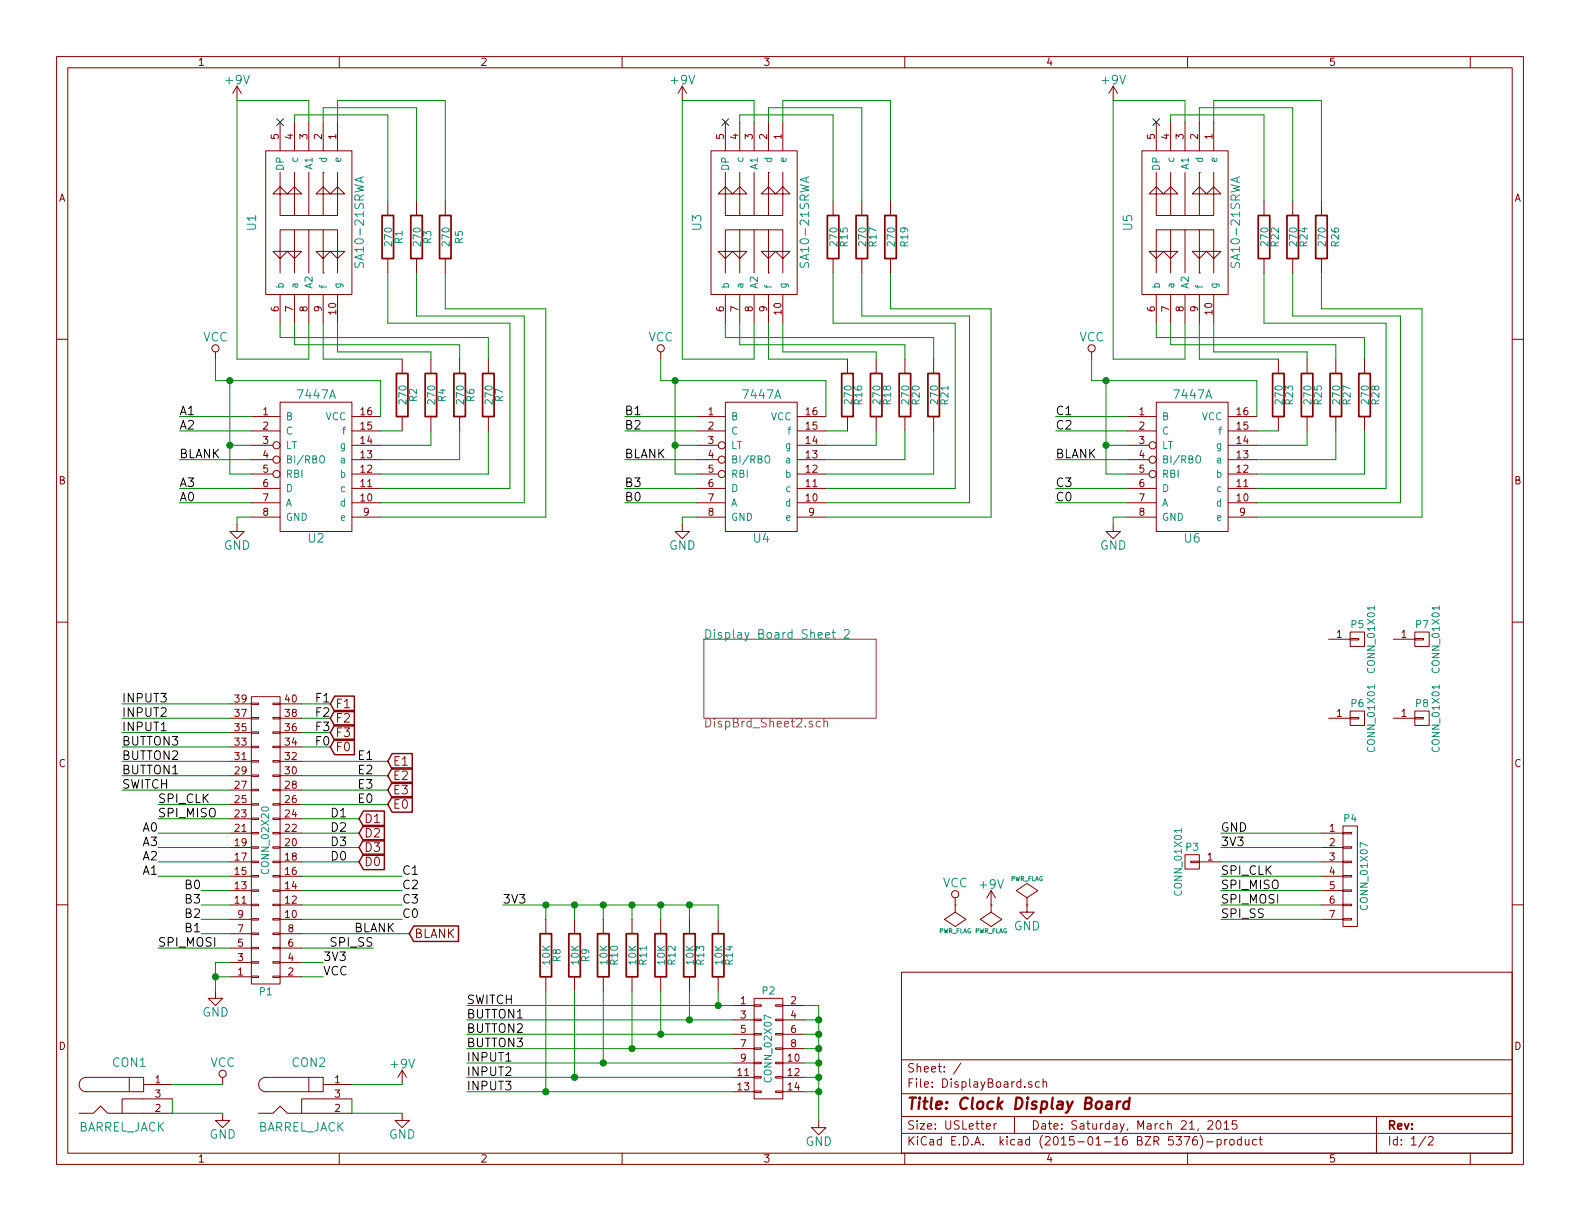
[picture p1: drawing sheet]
EESchema Schematic File Version 2
LIBS:power
LIBS:device
LIBS:transistors
LIBS:conn
LIBS:linear
LIBS:regul
LIBS:74xx
LIBS:cmos4000
LIBS:adc-dac
LIBS:memory
LIBS:xilinx
LIBS:special
LIBS:microcontrollers
LIBS:dsp
LIBS:microchip
LIBS:analog_switches
LIBS:motorola
LIBS:texas
LIBS:intel
LIBS:audio
LIBS:interface
LIBS:digital-audio
LIBS:philips
LIBS:display
LIBS:cypress
LIBS:siliconi
LIBS:opto
LIBS:atmel
LIBS:contrib
LIBS:valves
LIBS:jonalib
LIBS:DisplayBoard-cache
EELAYER 25 0
EELAYER END
$Descr USLetter 11000 8500
encoding utf-8
Sheet 1 2
Title "Clock Display Board"
Date "Saturday, March 21, 2015"
Rev ""
Comp ""
Comment1 ""
Comment2 ""
Comment3 ""
Comment4 ""
$EndDescr
$Comp
L 7447A U2
U 1 1
P 2200 3250
F 0 "U2" H 2200 2750 60  0000 C CNN
F 1 "7447A" H 2200 3750 60  0000 C CNN
F 2 "Sockets_DIP:DIP-16__300" H 2050 3400 60  0001 C CNN
F 3 "" H 2050 3400 60  0000 C CNN
	1    2200 3250
	1    0    0    -1  
$EndComp
$Comp
L SA10-21SRWA U1
U 1 1
P 2150 1550
F 0 "U1" V 2550 1550 60  0000 C CNN
F 1 "SA10-21SRWA" V 1800 1550 60  0000 C CNN
F 2 "DispBoard:SA10-21SRWA" H 2150 1550 60  0001 C CNN
F 3 "" H 2150 1550 60  0000 C CNN
	1    2150 1550
	-1   0    0    1   
$EndComp
$Comp
L VCC #PWR01
U 1 1
P 1500 2500
F 0 "#PWR01" H 1500 2350 60  0001 C CNN
F 1 "VCC" H 1500 2650 60  0000 C CNN
F 2 "" H 1500 2500 60  0000 C CNN
F 3 "" H 1500 2500 60  0000 C CNN
	1    1500 2500
	1    0    0    -1  
$EndComp
$Comp
L GND #PWR02
U 1 1
P 1650 3650
F 0 "#PWR02" H 1650 3400 60  0001 C CNN
F 1 "GND" H 1650 3500 60  0000 C CNN
F 2 "" H 1650 3650 60  0000 C CNN
F 3 "" H 1650 3650 60  0000 C CNN
	1    1650 3650
	1    0    0    -1  
$EndComp
$Comp
L R R2
U 1 1
P 2800 2750
F 0 "R2" V 2880 2750 50  0000 C CNN
F 1 "270" V 2807 2751 50  0000 C CNN
F 2 "Discret:R4" V 2730 2750 30  0001 C CNN
F 3 "" H 2800 2750 30  0000 C CNN
	1    2800 2750
	1    0    0    -1  
$EndComp
$Comp
L R R4
U 1 1
P 3000 2750
F 0 "R4" V 3080 2750 50  0000 C CNN
F 1 "270" V 3007 2751 50  0000 C CNN
F 2 "Discret:R4" V 2930 2750 30  0001 C CNN
F 3 "" H 3000 2750 30  0000 C CNN
	1    3000 2750
	1    0    0    -1  
$EndComp
$Comp
L R R6
U 1 1
P 3200 2750
F 0 "R6" V 3280 2750 50  0000 C CNN
F 1 "270" V 3207 2751 50  0000 C CNN
F 2 "Discret:R4" V 3130 2750 30  0001 C CNN
F 3 "" H 3200 2750 30  0000 C CNN
	1    3200 2750
	1    0    0    -1  
$EndComp
$Comp
L R R7
U 1 1
P 3400 2750
F 0 "R7" V 3480 2750 50  0000 C CNN
F 1 "270" V 3407 2751 50  0000 C CNN
F 2 "Discret:R4" V 3330 2750 30  0001 C CNN
F 3 "" H 3400 2750 30  0000 C CNN
	1    3400 2750
	1    0    0    -1  
$EndComp
$Comp
L R R1
U 1 1
P 2700 1650
F 0 "R1" V 2780 1650 50  0000 C CNN
F 1 "270" V 2707 1651 50  0000 C CNN
F 2 "Discret:R4" V 2630 1650 30  0001 C CNN
F 3 "" H 2700 1650 30  0000 C CNN
	1    2700 1650
	1    0    0    -1  
$EndComp
$Comp
L R R3
U 1 1
P 2900 1650
F 0 "R3" V 2980 1650 50  0000 C CNN
F 1 "270" V 2907 1651 50  0000 C CNN
F 2 "Discret:R4" V 2830 1650 30  0001 C CNN
F 3 "" H 2900 1650 30  0000 C CNN
	1    2900 1650
	1    0    0    -1  
$EndComp
$Comp
L R R5
U 1 1
P 3100 1650
F 0 "R5" V 3200 1650 50  0000 C CNN
F 1 "270" V 3107 1651 50  0000 C CNN
F 2 "Discret:R4" V 3030 1650 30  0001 C CNN
F 3 "" H 3100 1650 30  0000 C CNN
	1    3100 1650
	1    0    0    -1  
$EndComp
$Comp
L +9V #PWR03
U 1 1
P 1650 700
F 0 "#PWR03" H 1650 550 60  0001 C CNN
F 1 "+9V" H 1650 840 60  0000 C CNN
F 2 "" H 1650 700 60  0000 C CNN
F 3 "" H 1650 700 60  0000 C CNN
	1    1650 700 
	1    0    0    -1  
$EndComp
Text Label 1250 2900 0    60   ~ 0
A1
Text Label 1250 3000 0    60   ~ 0
A2
Text Label 1250 3400 0    60   ~ 0
A3
Text Label 1250 3500 0    60   ~ 0
A0
Text Label 1250 3200 0    60   ~ 0
BLANK
$Comp
L BARREL_JACK CON1
U 1 1
P 900 7650
F 0 "CON1" H 900 7900 60  0000 C CNN
F 1 "BARREL_JACK" H 850 7450 60  0000 C CNN
F 2 "DispBoard:Switch_RAPC722X" H 900 7650 60  0001 C CNN
F 3 "" H 900 7650 60  0000 C CNN
	1    900  7650
	1    0    0    -1  
$EndComp
$Comp
L GND #PWR04
U 1 1
P 1550 7750
F 0 "#PWR04" H 1550 7500 60  0001 C CNN
F 1 "GND" H 1550 7600 60  0000 C CNN
F 2 "" H 1550 7750 60  0000 C CNN
F 3 "" H 1550 7750 60  0000 C CNN
	1    1550 7750
	1    0    0    -1  
$EndComp
$Comp
L VCC #PWR05
U 1 1
P 1550 7550
F 0 "#PWR05" H 1550 7400 60  0001 C CNN
F 1 "VCC" H 1550 7700 60  0000 C CNN
F 2 "" H 1550 7550 60  0000 C CNN
F 3 "" H 1550 7550 60  0000 C CNN
	1    1550 7550
	1    0    0    -1  
$EndComp
$Comp
L GND #PWR06
U 1 1
P 2800 7750
F 0 "#PWR06" H 2800 7500 60  0001 C CNN
F 1 "GND" H 2800 7600 60  0000 C CNN
F 2 "" H 2800 7750 60  0000 C CNN
F 3 "" H 2800 7750 60  0000 C CNN
	1    2800 7750
	1    0    0    -1  
$EndComp
$Comp
L +9V #PWR07
U 1 1
P 2800 7550
F 0 "#PWR07" H 2800 7400 60  0001 C CNN
F 1 "+9V" H 2800 7690 60  0000 C CNN
F 2 "" H 2800 7550 60  0000 C CNN
F 3 "" H 2800 7550 60  0000 C CNN
	1    2800 7550
	1    0    0    -1  
$EndComp
$Comp
L BARREL_JACK CON2
U 1 1
P 2150 7650
F 0 "CON2" H 2150 7900 60  0000 C CNN
F 1 "BARREL_JACK" H 2100 7450 60  0000 C CNN
F 2 "DispBoard:Switch_RAPC722X" H 2150 7650 60  0001 C CNN
F 3 "" H 2150 7650 60  0000 C CNN
	1    2150 7650
	1    0    0    -1  
$EndComp
$Comp
L PWR_FLAG #FLG08
U 1 1
P 7150 6300
F 0 "#FLG08" H 7150 6395 30  0001 C CNN
F 1 "PWR_FLAG" H 7150 6480 30  0000 C CNN
F 2 "" H 7150 6300 60  0000 C CNN
F 3 "" H 7150 6300 60  0000 C CNN
	1    7150 6300
	1    0    0    -1  
$EndComp
$Comp
L PWR_FLAG #FLG09
U 1 1
P 6900 6300
F 0 "#FLG09" H 6900 6395 30  0001 C CNN
F 1 "PWR_FLAG" H 6900 6480 30  0000 C CNN
F 2 "" H 6900 6300 60  0000 C CNN
F 3 "" H 6900 6300 60  0000 C CNN
	1    6900 6300
	1    0    0    1   
$EndComp
$Comp
L CONN_02X20 P1
U 1 1
P 1850 5850
F 0 "P1" H 1850 6900 50  0000 C CNN
F 1 "CONN_02X20" V 1850 5850 50  0000 C CNN
F 2 "Pin_Headers:Pin_Header_Straight_2x20" H 1850 4900 60  0001 C CNN
F 3 "" H 1850 4900 60  0000 C CNN
	1    1850 5850
	1    0    0    1   
$EndComp
$Comp
L GND #PWR010
U 1 1
P 1500 6900
F 0 "#PWR010" H 1500 6650 60  0001 C CNN
F 1 "GND" H 1500 6750 60  0000 C CNN
F 2 "" H 1500 6900 60  0000 C CNN
F 3 "" H 1500 6900 60  0000 C CNN
	1    1500 6900
	1    0    0    -1  
$EndComp
Text Label 2250 6800 0    60   ~ 0
VCC
Text Label 2250 6700 0    60   ~ 0
3V3
Text Label 1100 6100 2    60   ~ 0
A1
Text Label 1100 6000 2    60   ~ 0
A2
Text Label 1100 5900 2    60   ~ 0
A3
Text Label 1100 5800 2    60   ~ 0
A0
Text Label 1400 6200 2    60   ~ 0
B0
Text Label 1400 6300 2    60   ~ 0
B3
Text Label 1400 6400 2    60   ~ 0
B2
Text Label 1400 6500 2    60   ~ 0
B1
Text Label 2800 6400 0    60   ~ 0
C0
Text Label 2800 6200 0    60   ~ 0
C2
Text Label 2800 6100 0    60   ~ 0
C1
Text Label 2300 6000 0    60   ~ 0
D0
Text Label 2300 5900 0    60   ~ 0
D3
Text Label 2300 5800 0    60   ~ 0
D2
Text Label 2600 5600 2    60   ~ 0
E0
Text Label 2300 5700 0    60   ~ 0
D1
Text Label 2600 5500 2    60   ~ 0
E3
Text Label 2600 5400 2    60   ~ 0
E2
Text Label 2600 5300 2    60   ~ 0
E1
Text Label 2300 5200 2    60   ~ 0
F0
Text Label 2300 4900 2    60   ~ 0
F1
Text Label 2300 5000 2    60   ~ 0
F2
Text Label 2300 5100 2    60   ~ 0
F3
Text Label 2750 6500 2    60   ~ 0
BLANK
Text Label 850  5500 0    60   ~ 0
SWITCH
Text Label 850  5400 0    60   ~ 0
BUTTON1
Text Label 850  5300 0    60   ~ 0
BUTTON2
Text Label 850  5200 0    60   ~ 0
BUTTON3
$Comp
L CONN_02X07 P2
U 1 1
P 5350 7300
F 0 "P2" H 5350 7700 50  0000 C CNN
F 1 "CONN_02X07" V 5350 7300 50  0000 C CNN
F 2 "Pin_Headers:Pin_Header_Straight_2x07" H 5350 6100 60  0001 C CNN
F 3 "" H 5350 6100 60  0000 C CNN
	1    5350 7300
	1    0    0    -1  
$EndComp
$Comp
L GND #PWR011
U 1 1
P 5700 7800
F 0 "#PWR011" H 5700 7550 60  0001 C CNN
F 1 "GND" H 5700 7650 60  0000 C CNN
F 2 "" H 5700 7800 60  0000 C CNN
F 3 "" H 5700 7800 60  0000 C CNN
	1    5700 7800
	1    0    0    -1  
$EndComp
Text Label 3250 7000 0    60   ~ 0
SWITCH
Text Label 3250 7100 0    60   ~ 0
BUTTON1
Text Label 3250 7200 0    60   ~ 0
BUTTON2
Text Label 3250 7300 0    60   ~ 0
BUTTON3
Text Label 3250 7400 0    60   ~ 0
INPUT1
Text Label 3250 7500 0    60   ~ 0
INPUT2
Text Label 3250 7600 0    60   ~ 0
INPUT3
$Comp
L R R14
U 1 1
P 5000 6650
F 0 "R14" V 5080 6650 50  0000 C CNN
F 1 "10K" V 5007 6651 50  0000 C CNN
F 2 "Discret:R4" V 4930 6650 30  0001 C CNN
F 3 "" H 5000 6650 30  0000 C CNN
	1    5000 6650
	1    0    0    -1  
$EndComp
$Comp
L R R13
U 1 1
P 4800 6650
F 0 "R13" V 4880 6650 50  0000 C CNN
F 1 "10K" V 4807 6651 50  0000 C CNN
F 2 "Discret:R4" V 4730 6650 30  0001 C CNN
F 3 "" H 4800 6650 30  0000 C CNN
	1    4800 6650
	1    0    0    -1  
$EndComp
$Comp
L R R12
U 1 1
P 4600 6650
F 0 "R12" V 4680 6650 50  0000 C CNN
F 1 "10K" V 4607 6651 50  0000 C CNN
F 2 "Discret:R4" V 4530 6650 30  0001 C CNN
F 3 "" H 4600 6650 30  0000 C CNN
	1    4600 6650
	1    0    0    -1  
$EndComp
$Comp
L R R11
U 1 1
P 4400 6650
F 0 "R11" V 4480 6650 50  0000 C CNN
F 1 "10K" V 4407 6651 50  0000 C CNN
F 2 "Discret:R4" V 4330 6650 30  0001 C CNN
F 3 "" H 4400 6650 30  0000 C CNN
	1    4400 6650
	1    0    0    -1  
$EndComp
$Comp
L R R10
U 1 1
P 4200 6650
F 0 "R10" V 4280 6650 50  0000 C CNN
F 1 "10K" V 4207 6651 50  0000 C CNN
F 2 "Discret:R4" V 4130 6650 30  0001 C CNN
F 3 "" H 4200 6650 30  0000 C CNN
	1    4200 6650
	1    0    0    -1  
$EndComp
$Comp
L R R9
U 1 1
P 4000 6650
F 0 "R9" V 4080 6650 50  0000 C CNN
F 1 "10K" V 4007 6651 50  0000 C CNN
F 2 "Discret:R4" V 3930 6650 30  0001 C CNN
F 3 "" H 4000 6650 30  0000 C CNN
	1    4000 6650
	1    0    0    -1  
$EndComp
$Comp
L R R8
U 1 1
P 3800 6650
F 0 "R8" V 3880 6650 50  0000 C CNN
F 1 "10K" V 3807 6651 50  0000 C CNN
F 2 "Discret:R4" V 3730 6650 30  0001 C CNN
F 3 "" H 3800 6650 30  0000 C CNN
	1    3800 6650
	1    0    0    -1  
$EndComp
Text Label 3500 6300 0    60   ~ 0
3V3
Text Label 850  5100 0    60   ~ 0
INPUT1
Text Label 850  5000 0    60   ~ 0
INPUT2
Text Label 850  4900 0    60   ~ 0
INPUT3
$Comp
L CONN_01X07 P4
U 1 1
P 9400 6100
F 0 "P4" H 9400 6500 50  0000 C CNN
F 1 "CONN_01X07" V 9500 6100 50  0000 C CNN
F 2 "Pin_Headers:Pin_Header_Straight_1x07" H 9400 6100 60  0001 C CNN
F 3 "" H 9400 6100 60  0000 C CNN
	1    9400 6100
	1    0    0    -1  
$EndComp
Text Label 8500 6400 0    60   ~ 0
SPI_SS
Text Label 8500 6300 0    60   ~ 0
SPI_MOSI
Text Label 8500 6200 0    60   ~ 0
SPI_MISO
Text Label 8500 6100 0    60   ~ 0
SPI_CLK
Text Label 8500 5900 0    60   ~ 0
3V3
Text Label 8500 5800 0    60   ~ 0
GND
$Comp
L CONN_01X01 P3
U 1 1
P 8300 6000
F 0 "P3" H 8300 6100 50  0000 C CNN
F 1 "CONN_01X01" V 8400 6000 50  0000 C CNN
F 2 "Pin_Headers:Pin_Header_Straight_1x01" H 8300 6000 60  0001 C CNN
F 3 "" H 8300 6000 60  0000 C CNN
	1    8300 6000
	-1   0    0    -1  
$EndComp
Wire Wire Line
	1650 3650 1650 3600
Wire Wire Line
	1650 3600 1750 3600
Wire Wire Line
	2650 3000 2800 3000
Wire Wire Line
	2650 3100 3000 3100
Wire Wire Line
	3000 3100 3000 3000
Wire Wire Line
	2650 3200 3200 3200
Wire Wire Line
	3200 3200 3200 3000
Wire Wire Line
	2650 3300 3400 3300
Wire Wire Line
	3400 3300 3400 3000
Wire Wire Line
	2650 3400 3550 3400
Wire Wire Line
	3650 3500 2650 3500
Wire Wire Line
	3650 2200 3650 3500
Wire Wire Line
	3800 3600 2650 3600
Wire Wire Line
	3800 2150 3800 3600
Wire Wire Line
	2800 2500 2250 2500
Wire Wire Line
	2250 2500 2250 2250
Wire Wire Line
	3000 2500 3000 2450
Wire Wire Line
	3000 2450 2350 2450
Wire Wire Line
	2350 2450 2350 2250
Wire Wire Line
	3200 2500 3200 2400
Wire Wire Line
	3200 2400 2050 2400
Wire Wire Line
	2050 2400 2050 2250
Wire Wire Line
	3400 2500 3400 2350
Wire Wire Line
	3400 2350 1950 2350
Wire Wire Line
	1950 2350 1950 2250
Wire Wire Line
	3550 3400 3550 2250
Wire Wire Line
	3550 2250 2700 2250
Wire Wire Line
	2700 2250 2700 1900
Wire Wire Line
	3650 2200 2900 2200
Wire Wire Line
	2900 2200 2900 1900
Wire Wire Line
	3800 2150 3100 2150
Wire Wire Line
	3100 2150 3100 1900
Wire Wire Line
	2700 1400 2700 800 
Wire Wire Line
	2700 800  2050 800 
Wire Wire Line
	2050 800  2050 850 
Wire Wire Line
	2900 1400 2900 750 
Wire Wire Line
	2900 750  2250 750 
Wire Wire Line
	2250 750  2250 850 
Wire Wire Line
	3100 1400 3100 700 
Wire Wire Line
	3100 700  2350 700 
Wire Wire Line
	2350 700  2350 850 
Wire Wire Line
	1650 700  1650 2500
Wire Wire Line
	1650 2500 2150 2500
Wire Wire Line
	2150 2500 2150 2250
Wire Wire Line
	1650 700  2150 700 
Wire Wire Line
	2150 700  2150 850 
Wire Wire Line
	1750 2900 1250 2900
Wire Wire Line
	1750 3000 1250 3000
Wire Wire Line
	1750 3400 1250 3400
Wire Wire Line
	1750 3500 1250 3500
Wire Wire Line
	2650 2650 2650 2900
Wire Wire Line
	1500 2650 2650 2650
Wire Wire Line
	1500 2650 1500 2500
Wire Wire Line
	1600 2650 1600 3300
Wire Wire Line
	1600 3100 1750 3100
Connection ~ 1600 2650
Wire Wire Line
	1600 3300 1750 3300
Connection ~ 1600 3100
Wire Wire Line
	1750 3200 1250 3200
Wire Wire Line
	1200 7750 1550 7750
Wire Wire Line
	1200 7550 1550 7550
Wire Wire Line
	2450 7550 2800 7550
Wire Wire Line
	2450 7750 2800 7750
Wire Wire Line
	2450 7650 2450 7750
Wire Wire Line
	1200 7650 1200 7750
Wire Wire Line
	1500 6700 1500 6900
Wire Wire Line
	1500 6800 1600 6800
Wire Wire Line
	1600 6700 1500 6700
Connection ~ 1500 6800
Wire Wire Line
	2100 6800 2250 6800
Wire Wire Line
	2100 6700 2250 6700
Wire Wire Line
	1600 6100 1100 6100
Wire Wire Line
	1600 6000 1100 6000
Wire Wire Line
	1600 5900 1100 5900
Wire Wire Line
	1600 5800 1100 5800
Wire Wire Line
	1600 6200 1400 6200
Wire Wire Line
	1600 6300 1400 6300
Wire Wire Line
	1600 6400 1400 6400
Wire Wire Line
	1600 6500 1400 6500
Wire Wire Line
	2100 6400 2800 6400
Wire Wire Line
	2100 6300 2800 6300
Wire Wire Line
	2100 6200 2800 6200
Wire Wire Line
	2100 6100 2800 6100
Wire Wire Line
	2100 6000 2500 6000
Wire Wire Line
	2100 5900 2500 5900
Wire Wire Line
	2100 5800 2500 5800
Wire Wire Line
	2100 5700 2500 5700
Wire Wire Line
	2700 5300 2100 5300
Wire Wire Line
	2700 5400 2100 5400
Wire Wire Line
	2700 5500 2100 5500
Wire Wire Line
	2700 5600 2100 5600
Wire Wire Line
	2100 5200 2300 5200
Wire Wire Line
	2100 4900 2300 4900
Wire Wire Line
	2100 5000 2300 5000
Wire Wire Line
	2100 5100 2300 5100
Wire Wire Line
	2850 6500 2100 6500
Wire Wire Line
	1600 5500 850  5500
Wire Wire Line
	1600 5400 850  5400
Wire Wire Line
	1600 5300 850  5300
Wire Wire Line
	1600 5200 850  5200
Wire Wire Line
	1600 5100 850  5100
Wire Wire Line
	1600 5000 850  5000
Wire Wire Line
	5600 7000 5700 7000
Wire Wire Line
	5700 7000 5700 7800
Wire Wire Line
	5600 7100 5700 7100
Connection ~ 5700 7100
Wire Wire Line
	5600 7200 5700 7200
Connection ~ 5700 7200
Wire Wire Line
	5600 7300 5700 7300
Connection ~ 5700 7300
Wire Wire Line
	5600 7400 5700 7400
Connection ~ 5700 7400
Wire Wire Line
	5600 7500 5700 7500
Connection ~ 5700 7500
Wire Wire Line
	5600 7600 5700 7600
Connection ~ 5700 7600
Wire Wire Line
	3250 7000 5100 7000
Wire Wire Line
	3250 7100 5100 7100
Wire Wire Line
	3250 7200 5100 7200
Wire Wire Line
	3250 7300 5100 7300
Wire Wire Line
	3250 7400 5100 7400
Wire Wire Line
	3250 7500 5100 7500
Wire Wire Line
	3250 7600 5100 7600
Wire Wire Line
	5000 7000 5000 6900
Connection ~ 5000 7000
Wire Wire Line
	4800 6900 4800 7100
Connection ~ 4800 7100
Wire Wire Line
	4600 6900 4600 7200
Connection ~ 4600 7200
Wire Wire Line
	4400 6900 4400 7300
Connection ~ 4400 7300
Wire Wire Line
	4200 6900 4200 7400
Connection ~ 4200 7400
Wire Wire Line
	4000 6900 4000 7500
Connection ~ 4000 7500
Wire Wire Line
	3800 6900 3800 7600
Connection ~ 3800 7600
Wire Wire Line
	5000 6300 5000 6400
Wire Wire Line
	3500 6300 5000 6300
Wire Wire Line
	3800 6300 3800 6400
Wire Wire Line
	4000 6400 4000 6300
Connection ~ 4000 6300
Wire Wire Line
	4200 6400 4200 6300
Connection ~ 4200 6300
Wire Wire Line
	4400 6400 4400 6300
Connection ~ 4400 6300
Wire Wire Line
	4600 6400 4600 6300
Connection ~ 4600 6300
Wire Wire Line
	4800 6400 4800 6300
Connection ~ 4800 6300
Connection ~ 3800 6300
Wire Wire Line
	1600 4900 850  4900
Wire Wire Line
	9200 6400 8500 6400
Wire Wire Line
	9200 6300 8500 6300
Wire Wire Line
	9200 6200 8500 6200
Wire Wire Line
	9200 6100 8500 6100
Wire Wire Line
	9200 5900 8500 5900
Wire Wire Line
	9200 5800 8500 5800
Wire Wire Line
	9200 6000 8500 6000
Wire Wire Line
	1600 5600 1100 5600
Wire Wire Line
	2100 6600 2600 6600
Wire Wire Line
	1600 6600 1100 6600
Wire Wire Line
	1600 5700 1100 5700
Text Label 1100 6600 0    60   ~ 0
SPI_MOSI
Text Label 1100 5700 0    60   ~ 0
SPI_MISO
Text Label 2600 6600 2    60   ~ 0
SPI_SS
Text Label 1100 5600 0    60   ~ 0
SPI_CLK
$Comp
L PWR_FLAG #FLG012
U 1 1
P 6650 6300
F 0 "#FLG012" H 6650 6395 30  0001 C CNN
F 1 "PWR_FLAG" H 6650 6480 30  0000 C CNN
F 2 "" H 6650 6300 60  0000 C CNN
F 3 "" H 6650 6300 60  0000 C CNN
	1    6650 6300
	1    0    0    1   
$EndComp
$Comp
L 7447A U4
U 1 1
P 5300 3250
F 0 "U4" H 5300 2750 60  0000 C CNN
F 1 "7447A" H 5300 3750 60  0000 C CNN
F 2 "Sockets_DIP:DIP-16__300" H 5150 3400 60  0001 C CNN
F 3 "" H 5150 3400 60  0000 C CNN
	1    5300 3250
	1    0    0    -1  
$EndComp
$Comp
L SA10-21SRWA U3
U 1 1
P 5250 1550
F 0 "U3" V 5650 1550 60  0000 C CNN
F 1 "SA10-21SRWA" V 4900 1550 60  0000 C CNN
F 2 "DispBoard:SA10-21SRWA" H 5250 1550 60  0001 C CNN
F 3 "" H 5250 1550 60  0000 C CNN
	1    5250 1550
	-1   0    0    1   
$EndComp
$Comp
L VCC #PWR013
U 1 1
P 4600 2500
F 0 "#PWR013" H 4600 2350 60  0001 C CNN
F 1 "VCC" H 4600 2650 60  0000 C CNN
F 2 "" H 4600 2500 60  0000 C CNN
F 3 "" H 4600 2500 60  0000 C CNN
	1    4600 2500
	1    0    0    -1  
$EndComp
$Comp
L GND #PWR014
U 1 1
P 4750 3650
F 0 "#PWR014" H 4750 3400 60  0001 C CNN
F 1 "GND" H 4750 3500 60  0000 C CNN
F 2 "" H 4750 3650 60  0000 C CNN
F 3 "" H 4750 3650 60  0000 C CNN
	1    4750 3650
	1    0    0    -1  
$EndComp
$Comp
L R R16
U 1 1
P 5900 2750
F 0 "R16" V 5980 2750 50  0000 C CNN
F 1 "270" V 5907 2751 50  0000 C CNN
F 2 "Discret:R4" V 5830 2750 30  0001 C CNN
F 3 "" H 5900 2750 30  0000 C CNN
	1    5900 2750
	1    0    0    -1  
$EndComp
$Comp
L R R18
U 1 1
P 6100 2750
F 0 "R18" V 6180 2750 50  0000 C CNN
F 1 "270" V 6107 2751 50  0000 C CNN
F 2 "Discret:R4" V 6030 2750 30  0001 C CNN
F 3 "" H 6100 2750 30  0000 C CNN
	1    6100 2750
	1    0    0    -1  
$EndComp
$Comp
L R R20
U 1 1
P 6300 2750
F 0 "R20" V 6380 2750 50  0000 C CNN
F 1 "270" V 6307 2751 50  0000 C CNN
F 2 "Discret:R4" V 6230 2750 30  0001 C CNN
F 3 "" H 6300 2750 30  0000 C CNN
	1    6300 2750
	1    0    0    -1  
$EndComp
$Comp
L R R21
U 1 1
P 6500 2750
F 0 "R21" V 6580 2750 50  0000 C CNN
F 1 "270" V 6507 2751 50  0000 C CNN
F 2 "Discret:R4" V 6430 2750 30  0001 C CNN
F 3 "" H 6500 2750 30  0000 C CNN
	1    6500 2750
	1    0    0    -1  
$EndComp
$Comp
L R R15
U 1 1
P 5800 1650
F 0 "R15" V 5880 1650 50  0000 C CNN
F 1 "270" V 5807 1651 50  0000 C CNN
F 2 "Discret:R4" V 5730 1650 30  0001 C CNN
F 3 "" H 5800 1650 30  0000 C CNN
	1    5800 1650
	1    0    0    -1  
$EndComp
$Comp
L R R17
U 1 1
P 6000 1650
F 0 "R17" V 6080 1650 50  0000 C CNN
F 1 "270" V 6007 1651 50  0000 C CNN
F 2 "Discret:R4" V 5930 1650 30  0001 C CNN
F 3 "" H 6000 1650 30  0000 C CNN
	1    6000 1650
	1    0    0    -1  
$EndComp
$Comp
L R R19
U 1 1
P 6200 1650
F 0 "R19" V 6300 1650 50  0000 C CNN
F 1 "270" V 6207 1651 50  0000 C CNN
F 2 "Discret:R4" V 6130 1650 30  0001 C CNN
F 3 "" H 6200 1650 30  0000 C CNN
	1    6200 1650
	1    0    0    -1  
$EndComp
$Comp
L +9V #PWR015
U 1 1
P 4750 700
F 0 "#PWR015" H 4750 550 60  0001 C CNN
F 1 "+9V" H 4750 840 60  0000 C CNN
F 2 "" H 4750 700 60  0000 C CNN
F 3 "" H 4750 700 60  0000 C CNN
	1    4750 700 
	1    0    0    -1  
$EndComp
Text Label 4350 2900 0    60   ~ 0
B1
Text Label 4350 3000 0    60   ~ 0
B2
Text Label 4350 3400 0    60   ~ 0
B3
Text Label 4350 3500 0    60   ~ 0
B0
Text Label 4350 3200 0    60   ~ 0
BLANK
Wire Wire Line
	4750 3650 4750 3600
Wire Wire Line
	4750 3600 4850 3600
Wire Wire Line
	5750 3000 5900 3000
Wire Wire Line
	5750 3100 6100 3100
Wire Wire Line
	6100 3100 6100 3000
Wire Wire Line
	5750 3200 6300 3200
Wire Wire Line
	6300 3200 6300 3000
Wire Wire Line
	5750 3300 6500 3300
Wire Wire Line
	6500 3300 6500 3000
Wire Wire Line
	5750 3400 6650 3400
Wire Wire Line
	6750 3500 5750 3500
Wire Wire Line
	6750 2200 6750 3500
Wire Wire Line
	6900 3600 5750 3600
Wire Wire Line
	6900 2150 6900 3600
Wire Wire Line
	5900 2500 5350 2500
Wire Wire Line
	5350 2500 5350 2250
Wire Wire Line
	6100 2500 6100 2450
Wire Wire Line
	6100 2450 5450 2450
Wire Wire Line
	5450 2450 5450 2250
Wire Wire Line
	6300 2500 6300 2400
Wire Wire Line
	6300 2400 5150 2400
Wire Wire Line
	5150 2400 5150 2250
Wire Wire Line
	6500 2500 6500 2350
Wire Wire Line
	6500 2350 5050 2350
Wire Wire Line
	5050 2350 5050 2250
Wire Wire Line
	6650 3400 6650 2250
Wire Wire Line
	6650 2250 5800 2250
Wire Wire Line
	5800 2250 5800 1900
Wire Wire Line
	6750 2200 6000 2200
Wire Wire Line
	6000 2200 6000 1900
Wire Wire Line
	6900 2150 6200 2150
Wire Wire Line
	6200 2150 6200 1900
Wire Wire Line
	5800 1400 5800 800 
Wire Wire Line
	5800 800  5150 800 
Wire Wire Line
	5150 800  5150 850 
Wire Wire Line
	6000 1400 6000 750 
Wire Wire Line
	6000 750  5350 750 
Wire Wire Line
	5350 750  5350 850 
Wire Wire Line
	6200 1400 6200 700 
Wire Wire Line
	6200 700  5450 700 
Wire Wire Line
	5450 700  5450 850 
Wire Wire Line
	4750 700  4750 2500
Wire Wire Line
	4750 2500 5250 2500
Wire Wire Line
	5250 2500 5250 2250
Wire Wire Line
	4750 700  5250 700 
Wire Wire Line
	5250 700  5250 850 
Wire Wire Line
	4850 2900 4350 2900
Wire Wire Line
	4850 3000 4350 3000
Wire Wire Line
	4850 3400 4350 3400
Wire Wire Line
	4850 3500 4350 3500
Wire Wire Line
	5750 2650 5750 2900
Wire Wire Line
	4600 2650 5750 2650
Wire Wire Line
	4600 2650 4600 2500
Wire Wire Line
	4700 2650 4700 3300
Wire Wire Line
	4700 3100 4850 3100
Connection ~ 4700 2650
Wire Wire Line
	4700 3300 4850 3300
Connection ~ 4700 3100
Wire Wire Line
	4850 3200 4350 3200
$Comp
L 7447A U6
U 1 1
P 8300 3250
F 0 "U6" H 8300 2750 60  0000 C CNN
F 1 "7447A" H 8300 3750 60  0000 C CNN
F 2 "Sockets_DIP:DIP-16__300" H 8150 3400 60  0001 C CNN
F 3 "" H 8150 3400 60  0000 C CNN
	1    8300 3250
	1    0    0    -1  
$EndComp
$Comp
L SA10-21SRWA U5
U 1 1
P 8250 1550
F 0 "U5" V 8650 1550 60  0000 C CNN
F 1 "SA10-21SRWA" V 7900 1550 60  0000 C CNN
F 2 "DispBoard:SA10-21SRWA" H 8250 1550 60  0001 C CNN
F 3 "" H 8250 1550 60  0000 C CNN
	1    8250 1550
	-1   0    0    1   
$EndComp
$Comp
L VCC #PWR016
U 1 1
P 7600 2500
F 0 "#PWR016" H 7600 2350 60  0001 C CNN
F 1 "VCC" H 7600 2650 60  0000 C CNN
F 2 "" H 7600 2500 60  0000 C CNN
F 3 "" H 7600 2500 60  0000 C CNN
	1    7600 2500
	1    0    0    -1  
$EndComp
$Comp
L GND #PWR017
U 1 1
P 7750 3650
F 0 "#PWR017" H 7750 3400 60  0001 C CNN
F 1 "GND" H 7750 3500 60  0000 C CNN
F 2 "" H 7750 3650 60  0000 C CNN
F 3 "" H 7750 3650 60  0000 C CNN
	1    7750 3650
	1    0    0    -1  
$EndComp
$Comp
L R R23
U 1 1
P 8900 2750
F 0 "R23" V 8980 2750 50  0000 C CNN
F 1 "270" V 8907 2751 50  0000 C CNN
F 2 "Discret:R4" V 8830 2750 30  0001 C CNN
F 3 "" H 8900 2750 30  0000 C CNN
	1    8900 2750
	1    0    0    -1  
$EndComp
$Comp
L R R25
U 1 1
P 9100 2750
F 0 "R25" V 9180 2750 50  0000 C CNN
F 1 "270" V 9107 2751 50  0000 C CNN
F 2 "Discret:R4" V 9030 2750 30  0001 C CNN
F 3 "" H 9100 2750 30  0000 C CNN
	1    9100 2750
	1    0    0    -1  
$EndComp
$Comp
L R R27
U 1 1
P 9300 2750
F 0 "R27" V 9380 2750 50  0000 C CNN
F 1 "270" V 9307 2751 50  0000 C CNN
F 2 "Discret:R4" V 9230 2750 30  0001 C CNN
F 3 "" H 9300 2750 30  0000 C CNN
	1    9300 2750
	1    0    0    -1  
$EndComp
$Comp
L R R28
U 1 1
P 9500 2750
F 0 "R28" V 9580 2750 50  0000 C CNN
F 1 "270" V 9507 2751 50  0000 C CNN
F 2 "Discret:R4" V 9430 2750 30  0001 C CNN
F 3 "" H 9500 2750 30  0000 C CNN
	1    9500 2750
	1    0    0    -1  
$EndComp
$Comp
L R R22
U 1 1
P 8800 1650
F 0 "R22" V 8880 1650 50  0000 C CNN
F 1 "270" V 8807 1651 50  0000 C CNN
F 2 "Discret:R4" V 8730 1650 30  0001 C CNN
F 3 "" H 8800 1650 30  0000 C CNN
	1    8800 1650
	1    0    0    -1  
$EndComp
$Comp
L R R24
U 1 1
P 9000 1650
F 0 "R24" V 9080 1650 50  0000 C CNN
F 1 "270" V 9007 1651 50  0000 C CNN
F 2 "Discret:R4" V 8930 1650 30  0001 C CNN
F 3 "" H 9000 1650 30  0000 C CNN
	1    9000 1650
	1    0    0    -1  
$EndComp
$Comp
L R R26
U 1 1
P 9200 1650
F 0 "R26" V 9300 1650 50  0000 C CNN
F 1 "270" V 9207 1651 50  0000 C CNN
F 2 "Discret:R4" V 9130 1650 30  0001 C CNN
F 3 "" H 9200 1650 30  0000 C CNN
	1    9200 1650
	1    0    0    -1  
$EndComp
$Comp
L +9V #PWR018
U 1 1
P 7750 700
F 0 "#PWR018" H 7750 550 60  0001 C CNN
F 1 "+9V" H 7750 840 60  0000 C CNN
F 2 "" H 7750 700 60  0000 C CNN
F 3 "" H 7750 700 60  0000 C CNN
	1    7750 700 
	1    0    0    -1  
$EndComp
Text Label 7350 2900 0    60   ~ 0
C1
Text Label 7350 3000 0    60   ~ 0
C2
Text Label 7350 3400 0    60   ~ 0
C3
Text Label 7350 3500 0    60   ~ 0
C0
Text Label 7350 3200 0    60   ~ 0
BLANK
Wire Wire Line
	7750 3650 7750 3600
Wire Wire Line
	7750 3600 7850 3600
Wire Wire Line
	8750 3000 8900 3000
Wire Wire Line
	8750 3100 9100 3100
Wire Wire Line
	9100 3100 9100 3000
Wire Wire Line
	8750 3200 9300 3200
Wire Wire Line
	9300 3200 9300 3000
Wire Wire Line
	8750 3300 9500 3300
Wire Wire Line
	9500 3300 9500 3000
Wire Wire Line
	8750 3400 9650 3400
Wire Wire Line
	9750 3500 8750 3500
Wire Wire Line
	9750 2200 9750 3500
Wire Wire Line
	9900 3600 8750 3600
Wire Wire Line
	9900 2150 9900 3600
Wire Wire Line
	8900 2500 8350 2500
Wire Wire Line
	8350 2500 8350 2250
Wire Wire Line
	9100 2500 9100 2450
Wire Wire Line
	9100 2450 8450 2450
Wire Wire Line
	8450 2450 8450 2250
Wire Wire Line
	9300 2500 9300 2400
Wire Wire Line
	9300 2400 8150 2400
Wire Wire Line
	8150 2400 8150 2250
Wire Wire Line
	9500 2500 9500 2350
Wire Wire Line
	9500 2350 8050 2350
Wire Wire Line
	8050 2350 8050 2250
Wire Wire Line
	9650 3400 9650 2250
Wire Wire Line
	9650 2250 8800 2250
Wire Wire Line
	8800 2250 8800 1900
Wire Wire Line
	9750 2200 9000 2200
Wire Wire Line
	9000 2200 9000 1900
Wire Wire Line
	9900 2150 9200 2150
Wire Wire Line
	9200 2150 9200 1900
Wire Wire Line
	8800 1400 8800 800 
Wire Wire Line
	8800 800  8150 800 
Wire Wire Line
	8150 800  8150 850 
Wire Wire Line
	9000 1400 9000 750 
Wire Wire Line
	9000 750  8350 750 
Wire Wire Line
	8350 750  8350 850 
Wire Wire Line
	9200 1400 9200 700 
Wire Wire Line
	9200 700  8450 700 
Wire Wire Line
	8450 700  8450 850 
Wire Wire Line
	7750 700  7750 2500
Wire Wire Line
	7750 2500 8250 2500
Wire Wire Line
	8250 2500 8250 2250
Wire Wire Line
	7750 700  8250 700 
Wire Wire Line
	8250 700  8250 850 
Wire Wire Line
	7850 2900 7350 2900
Wire Wire Line
	7850 3000 7350 3000
Wire Wire Line
	7850 3400 7350 3400
Wire Wire Line
	7850 3500 7350 3500
Wire Wire Line
	8750 2650 8750 2900
Wire Wire Line
	7600 2650 8750 2650
Wire Wire Line
	7600 2650 7600 2500
Wire Wire Line
	7700 2650 7700 3300
Wire Wire Line
	7700 3100 7850 3100
Connection ~ 7700 2650
Wire Wire Line
	7700 3300 7850 3300
Connection ~ 7700 3100
Wire Wire Line
	7850 3200 7350 3200
NoConn ~ 8050 850 
NoConn ~ 5050 850 
NoConn ~ 1950 850 
$Sheet
S 4900 4450 1200 550 
U 5517EA1A
F0 "Display Board Sheet 2" 60
F1 "DispBrd_Sheet2.sch" 60
$EndSheet
Text GLabel 2500 5700 2    60   Input ~ 0
D1
Text GLabel 2500 5800 2    60   Input ~ 0
D2
Text GLabel 2500 5900 2    60   Input ~ 0
D3
Text GLabel 2500 6000 2    60   Input ~ 0
D0
Text GLabel 2300 5100 2    60   Input ~ 0
F3
Text GLabel 2300 5000 2    60   Input ~ 0
F2
Text GLabel 2300 4900 2    60   Input ~ 0
F1
Text GLabel 2300 5200 2    60   Input ~ 0
F0
Text GLabel 2700 5300 2    60   Input ~ 0
E1
Text GLabel 2700 5400 2    60   Input ~ 0
E2
Text GLabel 2700 5500 2    60   Input ~ 0
E3
Text GLabel 2700 5600 2    60   Input ~ 0
E0
Text GLabel 2850 6500 2    60   Input ~ 0
BLANK
$Comp
L VCC #PWR019
U 1 1
P 6650 6300
F 0 "#PWR019" H 6650 6150 60  0001 C CNN
F 1 "VCC" H 6650 6450 60  0000 C CNN
F 2 "" H 6650 6300 60  0000 C CNN
F 3 "" H 6650 6300 60  0000 C CNN
	1    6650 6300
	1    0    0    -1  
$EndComp
$Comp
L GND #PWR020
U 1 1
P 7150 6300
F 0 "#PWR020" H 7150 6050 60  0001 C CNN
F 1 "GND" H 7150 6150 60  0000 C CNN
F 2 "" H 7150 6300 60  0000 C CNN
F 3 "" H 7150 6300 60  0000 C CNN
	1    7150 6300
	1    0    0    -1  
$EndComp
$Comp
L +9V #PWR021
U 1 1
P 6900 6300
F 0 "#PWR021" H 6900 6150 60  0001 C CNN
F 1 "+9V" H 6900 6440 60  0000 C CNN
F 2 "" H 6900 6300 60  0000 C CNN
F 3 "" H 6900 6300 60  0000 C CNN
	1    6900 6300
	1    0    0    -1  
$EndComp
$Comp
L CONN_01X01 P5
U 1 1
P 9450 4450
F 0 "P5" H 9450 4550 50  0000 C CNN
F 1 "CONN_01X01" V 9550 4450 50  0000 C CNN
F 2 "DispBoard:Mounting_hole_1-8" H 9450 4450 60  0001 C CNN
F 3 "" H 9450 4450 60  0000 C CNN
	1    9450 4450
	1    0    0    -1  
$EndComp
$Comp
L CONN_01X01 P7
U 1 1
P 9900 4450
F 0 "P7" H 9900 4550 50  0000 C CNN
F 1 "CONN_01X01" V 10000 4450 50  0000 C CNN
F 2 "DispBoard:Mounting_hole_1-8" H 9900 4450 60  0001 C CNN
F 3 "" H 9900 4450 60  0000 C CNN
	1    9900 4450
	1    0    0    -1  
$EndComp
$Comp
L CONN_01X01 P8
U 1 1
P 9900 5000
F 0 "P8" H 9900 5100 50  0000 C CNN
F 1 "CONN_01X01" V 10000 5000 50  0000 C CNN
F 2 "DispBoard:Mounting_hole_1-8" H 9900 5000 60  0001 C CNN
F 3 "" H 9900 5000 60  0000 C CNN
	1    9900 5000
	1    0    0    -1  
$EndComp
$Comp
L CONN_01X01 P6
U 1 1
P 9450 5000
F 0 "P6" H 9450 5100 50  0000 C CNN
F 1 "CONN_01X01" V 9550 5000 50  0000 C CNN
F 2 "DispBoard:Mounting_hole_1-8" H 9450 5000 60  0001 C CNN
F 3 "" H 9450 5000 60  0000 C CNN
	1    9450 5000
	1    0    0    -1  
$EndComp
Text Label 2800 6300 0    60   ~ 0
C3
$EndSCHEMATC
